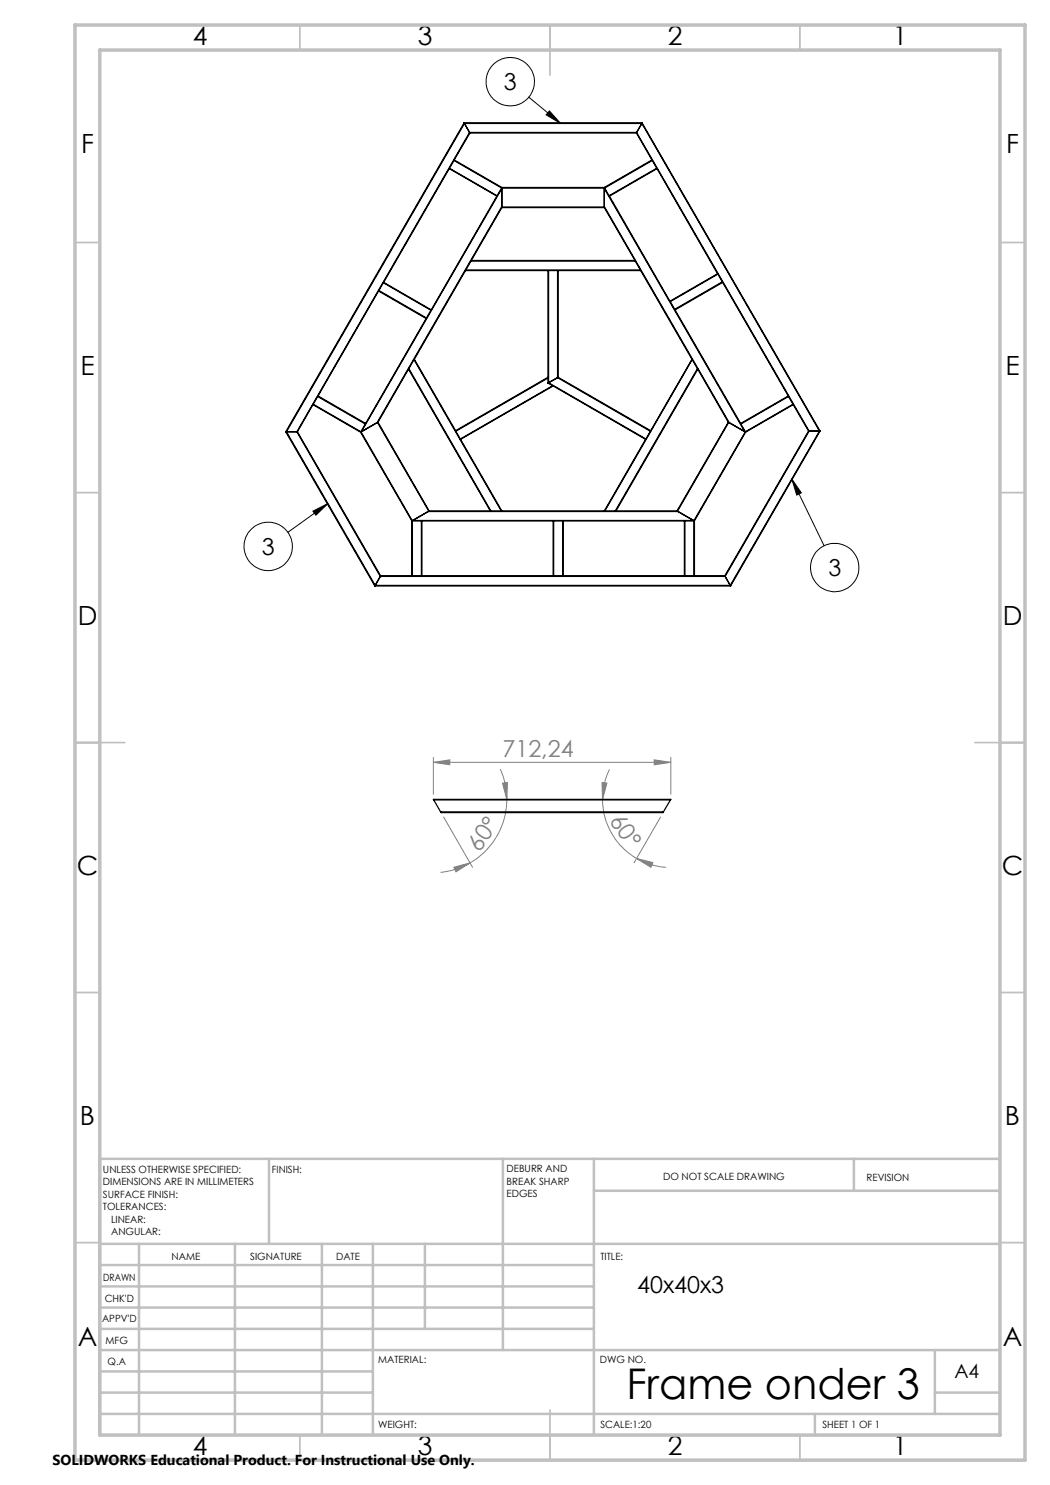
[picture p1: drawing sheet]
<svg xmlns="http://www.w3.org/2000/svg" width="210mm" height="297mm" viewBox="0 0 210 297" stroke-linecap="round" stroke-linejoin="round" font-family="sans-serif">
<g fill="none" stroke="#000" stroke-width=".2">
<path d="M105.8 19.4l6.3 5.3M109.9 22.2l2.2 2.5-2.9-1.7zM158.4 95.8l1.9 2.8-1 .4zM158.4 95.8l6.4 13.3M62.6 102.2l3-1.5-2.4 2.3zM65.6 100.7l-8 5.8"/>
<circle cx="102.1" cy="16.4" r="4.8"/>
<circle cx="53.6" cy="109.3" r="4.8"/>
<circle cx="166.9" cy="113.5" r="4.8"/>
</g>
<g fill="none" stroke="#808080" stroke-width=".2">
<path d="M86.7 152.5l3.3-.5v1zM86.7 151.5v7.4M86.7 152.5h47.5M100 153.8a14.5 14.5 0 0 1 1.4 6.1M100.5 156.6l1-.1-.1 3.4zM101.4 159.9a14.7 14.7 0 0 1-7.4 12.7M120.4 156.5l1 .1-.9 3.3zM120.5 159.9a13.7 13.7 0 0 0 6.8 11.8M121.9 153.9a14.1 14.1 0 0 0-1.4 6M130.8 152l3.4 .5-3.4 .5zM134.2 151.5v7.4M88.7 163.4l5.8 10.1"/>
<path d="M90.8 173.5l3.2-.9-2.8 1.8zM94 172.6a15.2 15.2 0 0 1-5.9 1.9M127.3 171.7l3.3 .8-.4 1zM127.3 171.7a13.8 13.8 0 0 0 5.9 1.8M132.1 163.4l-5.3 9.1"/>
</g>
<g fill="none" stroke="#c0c0c0" stroke-width=".35">
<path d="M60 5v5M110 5v10M160 5v5M15 48.5h5M200 48.5h5M15 98.5h5M200 98.5h5M15 148.5h10M195 148.5h10M15 198.5h5M200 198.5h5M15 248.5h5"/>
<path d="M200 248.5h5M60 287v5M110 282v10M160 287v5"/>
</g>
<g fill="none" stroke="#c0c0c0" stroke-width=".5">
<path d="M53.8 231.8v17M100.6 231.8v38.2M118.8 231.8v55.2M118.8 238.2h81.2M170.8 231.8v6.4M200 231.8h-180v55.2M20 248.8h180M20 257.3h98.8M20 253h98.8M27.8 248.8v38.2M47 248.8v38.2M64.4 248.8v38.2"/>
<path d="M74.6 248.8v38.2M85 248.8v17M20 265.8h98.8M20 261.5h98.8M20 278.5h54.6M20 274.3h54.6M20 270h180M187 278.5h13M187 270v12.8M20 282.8h180M163 282.8v4.2"/>
</g>
<path d="M15 5h190v287h-190zM20 10h180v277h-180z" fill="none" stroke="#c0c0c0" stroke-width=".7"/>
<path d="M62.6 102.2l3-1.5-2.4 2.3zM109.9 22.2l2.2 2.5-2.9-1.7zM158.4 95.8l1.9 2.8-1 .4z" fill="#000"/>
<g fill="#808080">
<path d="M130.8 152l3.4 .5-3.4 .5zM86.7 152.5l3.3-.5v1z"/>
<path d="M90.8 173.5l3.2-.9-2.8 1.8zM100.5 156.6l1-.1-.1 3.4z"/>
<path d="M120.4 156.5l1 .1-.9 3.3zM127.3 171.7l3.3 .8-.4 1z"/>
</g>
<g fill="none" stroke="#000" stroke-width=".25">
<path d="M89.9 33.7l9.5 5.5M89.9 33.7l-13.2 22.8M89.9 33.7h.1M90.8 32.1l-.9 1.6M90.8 32.1l9.5 5.5M90.8 32v.1M90.8 32l9.6 5.5M92.8 24.6l.1 .1M92.8 24.6l-35.6 61.8M92.8 24.6h35.6M92.9 24.7l-35.6 61.7M92.9 24.7l1 1.8"/>
<path d="M92.9 24.7h35.5M93.9 26.5l.1 .1M93.9 26.5l-34.5 59.9M93.9 26.5h33.4M94 26.6l-3.2 5.4M94 26.6h33.3M99.4 39.2l-13.1 22.8M99.4 39.2h.1M100.3 37.6l-.9 1.6M100.4 37.5l-.1 .1M100.4 37.5v.1M100.4 37.7l-28.1 48.6 3.1-1.8 25-43.2"/>
<path d="M100.4 37.6v3.8M100.4 37.6h20.5M100.4 37.5h20.5M120.9 37.5v.1M120.9 37.7l28 48.6-3.1-1.8-24.9-43.2M120.9 37.6v3.8M120.9 37.6l.9 1.6M121.8 39.2h.1M121.9 39.2l12.1 21.1M127.3 26.6l3.1 5.4M127.3 26.5v.1M127.3 26.5l34.5 59.7"/>
<path d="M128.4 24.7l-1.1 1.8M128.4 24.7l35.5 61.5M128.4 24.6v.1M128.4 24.6l35.6 61.6M130.4 32l.1 .1M130.4 32l-9.5 5.5M130.5 32.1l-9.6 5.5M130.5 32.1l.8 1.6M131.3 33.7h.1M131.3 33.7l-9.5 5.5M131.4 33.7l-9.5 5.5M131.4 33.7l12.1 21"/>
<path d="M75.7 58.2l9.5 5.5M75.7 58.2l-12.1 21M75.8 58.1l-.1 .1M75.8 58.1l9.5 5.5M76.7 56.5l-.9 1.6M76.7 56.5l9.5 5.6M76.7 56.5h.1M76.7 56.5l9.6 5.5M93.1 54.1h16.5M93.1 54.1l-10.2 17.8M93.2 54l-.1 .1M93.2 54h34.9"/>
<path d="M94.2 52.2h32.8M94.2 52.2l-1 1.8M94.3 52.1l-.1 .1M94.3 52.1h32.7M100.4 41.4v.1M100.4 41.5l-6.1 10.6M100.4 41.5h20.5M100.4 41.4h20.5M109.6 54.1h.1M109.6 54.1v21.4M109.7 54.1v22.4M109.7 54.1h1.8"/>
<path d="M111.5 54.1h.1M111.5 54.1v21.4M111.6 54.1h16.5M111.6 54.1v21.4M120.9 41.4v.1M120.9 41.5l6.1 10.6M127 52.1v.1M127 52.2l1.1 1.8M128.1 54v.1M128.1 54.1l10.3 17.8M143.5 54.7l.1 .1M143.5 54.7l-9.5 5.6"/>
<path d="M143.6 54.8l-9.5 5.5M143.6 54.8l.9 1.6M144.5 56.4v.1M144.5 56.4l-9.6 5.5M144.5 56.5l-9.5 5.5M144.5 56.5l13.2 22.7M63.5 79.3l-.8 1.6M63.5 79.3l9.6 5.5M63.6 79.2l-.1 .1M63.6 79.2l9.5 5.5M81.7 73.8l16.4 28.4M81.7 73.8l-6.1 10.7"/>
<path d="M81.8 73.7l-.1 .1M81.8 73.7l16.4 28.5M82.8 71.9l-1 1.8M82.8 71.9l17.5 30.3M82.9 71.9h-.1M82.9 71.9l8.2 14.2M85.2 63.7l-12.1 21M85.3 63.6l-.1 .1M86.2 62.1l-.9 1.5M86.3 62l-.1 .1M109.6 75.5v.1M109.6 75.6v1"/>
<path d="M109.6 76.6l.9 .5M109.6 75.6l-18.4 10.7M109.6 75.5l-18.5 10.6M109.7 76.5l-.1 .1M109.7 76.5l19.5 11.3M110.5 77.1l.1 .1M110.5 77.1l-18.4 10.7M110.6 77.2l18.5 10.7M110.6 77.2l-18.5 10.7M111.5 75.5l-1.8 1M111.5 75.5l18.6 10.8M111.6 75.5h-.1"/>
<path d="M111.6 75.5l18.5 10.6M134 60.3h.1M134.1 60.3l.8 1.6M134.9 61.9l.1 .1M135 62l13.1 22.7M138.4 71.9h.1M138.4 71.9l-8.3 14.2M138.4 71.9l-17.4 30.3M138.4 71.9l1.1 1.8M139.5 73.7l.1 .1M139.5 73.7l-16.5 28.5M139.6 73.8l-16.4 28.4"/>
<path d="M139.6 73.8l6.1 10.7M157.7 79.2v.1M157.7 79.2l-9.6 5.5M157.7 79.3l-9.5 5.5M157.7 79.3l.9 1.6M57.2 86.4h.1M57.2 86.4l17.8 30.8M57.3 86.4l17.7 30.7M57.3 86.4h2.1M59.4 86.4h.1M59.4 86.4l16.7 28.9M59.5 86.4l16.6 28.8"/>
<path d="M62.6 80.9l9.5 5.5M62.6 80.9l-3.1 5.5M62.7 80.9h-.1M62.7 80.9l9.5 5.5M72.1 86.4l10.3 17.8M72.2 86.4h-.1M72.2 86.4l10.2 17.7M73.1 84.8l-.9 1.6M73.1 84.7v.1M75.5 84.5l10.3 17.7M75.5 84.5l-3.3 1.9M75.6 84.5h-.1"/>
<path d="M75.6 84.5l10.2 17.7M91.1 86.1l.1 .2M91.2 86.3l.9 1.5M92.1 87.8v.1M92.1 87.9l8.3 14.3M129.1 87.9l-8.2 14.3M129.2 87.8l-.1 .1M130.1 86.3l-.9 1.5M130.1 86.1v.2M145.7 84.5h.1M145.7 84.5l-10.3 17.7M145.7 84.5l-10.2 17.7"/>
<path d="M145.7 84.5l3.3 1.9M148.1 84.7l.1 .1M148.2 84.8l.9 1.6M149 86.4h.1M149 86.4l-10.2 17.7M149.1 86.4h.1M149.1 86.4l-10.2 17.8M158.6 80.9h.1M158.6 80.9l-9.5 5.5M158.6 80.9l3.1 5.3M161.7 86.2h.1M161.7 86.2l-16.7 29"/>
<path d="M161.8 86.2h2.1M161.8 86.2l-16.8 29.1M163.9 86.2h.1M163.9 86.2l-17.8 30.9M164 86.2l-17.9 31M75 117.2h71.1M75 117.1v.1M75 117.1h71.1M76.1 115.3l-1.1 1.8M76.1 115.3h68.9M76.1 115.2v.1M76.1 115.2h6.3"/>
<path d="M82.4 104.2h.1M82.4 115.2h.1M82.4 104.2v11M82.4 104.1v.1M82.5 104.2v11M82.5 104.2h1.8M82.5 115.2h1.8M82.6 104.1l3.1-1.8h49.9l3.1 1.8zM84.3 104.2h.1M84.3 115.2h.1M84.3 104.2v11M84.4 104.2h26.2"/>
<path d="M84.4 115.2h26.2M84.4 104.2v11M85.8 102.2l-3.4 1.9M85.8 102.2h.1M85.8 102.2h12.3M98.1 102.2h.1M98.2 102.2h2.1M100.3 102.2h.1M100.4 102.2h20.5M110.6 104.2h.1M110.6 115.2h.1M110.6 104.2v11"/>
<path d="M110.7 104.2h1.8M110.7 115.2h1.8M110.7 104.2v11M112.5 104.2h.1M112.5 115.2h.1M112.5 104.2v11M112.6 104.2h24.3M112.6 115.2h24.3M112.6 104.2v11M120.9 102.2h.1M121 102.2h2M123 102.2h.2"/>
<path d="M123.2 102.2h12.2M135.4 102.2h.1M135.5 102.2l3.3 1.9M136.9 104.2h.1M136.9 115.2h.1M136.9 104.2v11M137 104.2h1.8M137 115.2h1.8M137 104.2v11M138.8 104.2h.1M138.8 115.2h.1M138.8 104.1l.1 .1"/>
<path d="M138.8 104.2v11M138.9 115.2h6.1M138.9 104.2v11M145 115.2v.1M145 115.3l1.1 1.8M146.1 117.1v.1M86.7 160v-.1h47.5l-.1 .1M86.7 160h47.4M86.7 160l1.4 2.4M134.1 160l-1.4 2.4M88.1 162.4l.1 .1h44.4l.1-.1M88.1 162.4h44.6"/>
</g>
<text font-size="8.5" x="125.3" y="279.7">Frame onder 3</text>
<g font-size="5.3">
<text x="38.5" y="8.9">4</text>
<text x="83.5" y="8.9">3</text>
<text x="133.6" y="8.9">2</text>
<text x="178.6" y="8.9">1</text>
<text x="16.2" y="30.7">F</text>
<text x="201.2" y="30.7">F</text>
<text x="16.1" y="74.9">E</text>
<text x="201.1" y="74.9">E</text>
<text x="15.5" y="124.9">D</text>
<text x="200.5" y="124.9">D</text>
<text x="15.4" y="174.9">C</text>
<text x="200.4" y="174.9">C</text>
<text x="16" y="224.9">B</text>
<text x="201" y="224.9">B</text>
<text x="15.5" y="269.2">A</text>
<text x="200.5" y="269.2">A</text>
<text x="38.5" y="290.9">4</text>
<text x="83.5" y="290.9">3</text>
<text x="133.6" y="290.9">2</text>
<text x="178.6" y="290.9">1</text>
</g>
<g font-size="4.7">
<text x="100.8" y="18">3</text>
<text x="52.4" y="111">3</text>
<text x="165.7" y="115.2">3</text>
<text x="127.4" y="258.6">40x40x3</text>
</g>
<g font-size="4.7" fill="#808080">
<text x="100.5" y="151.4">712,24</text>
<text x="121.8" y="164.1" transform="rotate(55 121.8 164.1)">60°</text>
<text x="95.9" y="170.6" transform="rotate(-55 95.9 170.6)">60°</text>
</g>
<text font-size="3.9" x="190.9" y="275.5">A4</text>
<text font-size="2.9" x="10.5" y="292.9">SOLIDWORKS Educational Product. For Instructional Use Only.</text>
<g font-size="2">
<text x="20.6" y="234.6">UNLESS OTHERWISE SPECIFIED:</text>
<text x="20.6" y="237.1">DIMENSIONS ARE IN MILLIMETERS</text>
<text x="20.6" y="239.6">SURFACE FINISH:</text>
<text x="54.4" y="234.6">FINISH:</text>
<text x="101.3" y="234.5">DEBURR AND</text>
<text x="101.3" y="237">BREAK SHARP</text>
<text x="101.3" y="239.5">EDGES</text>
<text x="132.6" y="236">DO NOT SCALE DRAWING</text>
<text x="173.3" y="236.2">REVISION</text>
<text x="20.6" y="242.1">TOLERANCES:</text>
<text x="22.2" y="244.6">LINEAR:</text>
<text x="22.2" y="247.1">ANGULAR:</text>
<text x="34.3" y="252">NAME</text>
<text x="50" y="251.9">SIGNATURE</text>
<text x="67.2" y="251.9">DATE</text>
<text x="120.1" y="251.9">TITLE:</text>
<text x="20.6" y="256.1">DRAWN</text>
<text x="20.9" y="260.3">CHK'D</text>
<text x="20.4" y="264.4">APPV'D</text>
<text x="21.1" y="268.8">MFG</text>
<text x="21.5" y="273">Q.A</text>
<text x="75.6" y="272.5">MATERIAL:</text>
<text x="120" y="272.5">DWG NO.</text>
<text x="75.6" y="285.5">WEIGHT:</text>
<text x="120.1" y="285.6">SCALE:1:20</text>
<text x="164.5" y="285.6">SHEET 1 OF 1</text>
</g>
</svg>
